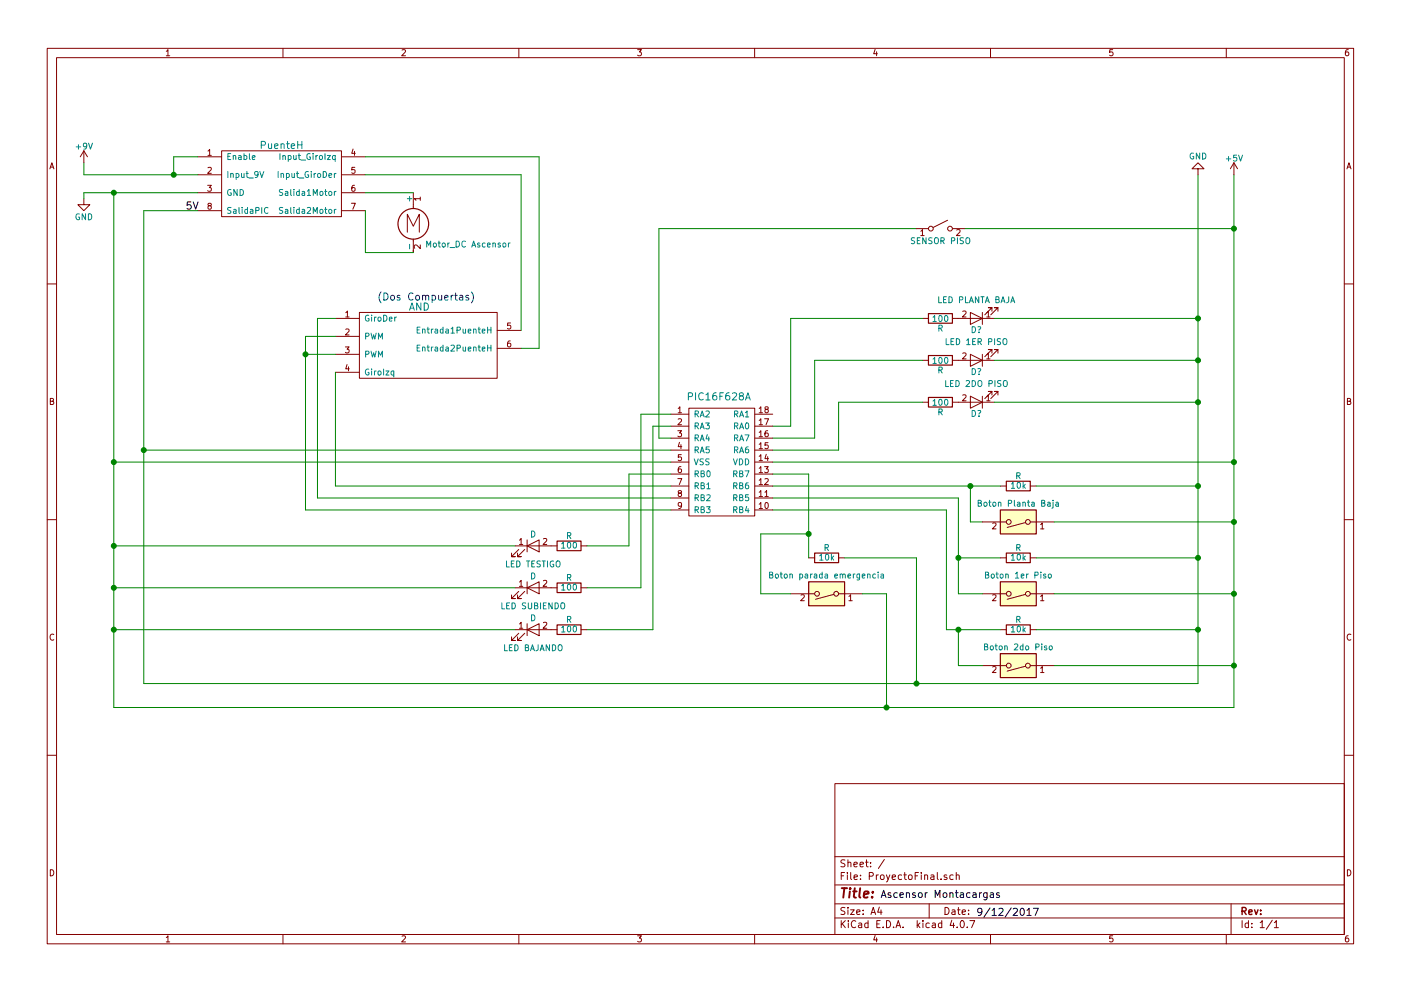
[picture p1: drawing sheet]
EESchema Schematic File Version 2
LIBS:power
LIBS:device
LIBS:switches
LIBS:relays
LIBS:motors
LIBS:transistors
LIBS:conn
LIBS:linear
LIBS:regul
LIBS:74xx
LIBS:cmos4000
LIBS:adc-dac
LIBS:memory
LIBS:xilinx
LIBS:microcontrollers
LIBS:dsp
LIBS:microchip
LIBS:analog_switches
LIBS:motorola
LIBS:texas
LIBS:intel
LIBS:audio
LIBS:interface
LIBS:digital-audio
LIBS:philips
LIBS:display
LIBS:cypress
LIBS:siliconi
LIBS:opto
LIBS:atmel
LIBS:contrib
LIBS:valves
LIBS:pic16f628a
LIBS:puenteh
LIBS:and
LIBS:ProyectoFinal-cache
EELAYER 25 0
EELAYER END
$Descr A4 11693 8268
encoding utf-8
Sheet 1 1
Title ""
Date ""
Rev ""
Comp ""
Comment1 ""
Comment2 ""
Comment3 ""
Comment4 ""
$EndDescr
$Comp
L SW_DIP_x01 SW
U 1 1
P 8500 4350
F 0 "SW" H 8500 4500 50  0001 C CNN
F 1 "Boton Planta Baja" H 8500 4200 50  0000 C CNN
F 2 "" H 8500 4350 50  0001 C CNN
F 3 "" H 8500 4350 50  0001 C CNN
	1    8500 4350
	-1   0    0    1   
$EndComp
$Comp
L LED D
U 1 1
P 4450 4550
F 0 "D" H 4450 4650 50  0000 C CNN
F 1 "LED TESTIGO" H 4450 4400 50  0000 C CNN
F 2 "" H 4450 4550 50  0001 C CNN
F 3 "" H 4450 4550 50  0001 C CNN
	1    4450 4550
	1    0    0    -1  
$EndComp
$Comp
L PIC16F628A U?
U 1 1
P 5800 2200
F 0 "U?" H 5800 2600 60  0001 C CNN
F 1 "PIC16F628A" H 6000 1100 60  0000 C CNN
F 2 "" H 5800 2600 60  0001 C CNN
F 3 "" H 5800 2600 60  0001 C CNN
	1    5800 2200
	1    0    0    -1  
$EndComp
$Comp
L +9V #PWR?
U 1 1
P 700 1350
F 0 "#PWR?" H 700 1200 50  0001 C CNN
F 1 "+9V" H 700 1490 50  0000 C CNN
F 2 "" H 700 1350 50  0001 C CNN
F 3 "" H 700 1350 50  0001 C CNN
	1    700  1350
	1    0    0    -1  
$EndComp
$Comp
L GND #PWR?
U 1 1
P 700 1650
F 0 "#PWR?" H 700 1400 50  0001 C CNN
F 1 "GND" H 700 1500 50  0000 C CNN
F 2 "" H 700 1650 50  0001 C CNN
F 3 "" H 700 1650 50  0001 C CNN
	1    700  1650
	1    0    0    -1  
$EndComp
$Comp
L PuenteH U?
U 1 1
P 2000 850
F 0 "U?" H 2350 750 60  0001 C CNN
F 1 "PuenteH" H 2350 500 60  0000 C CNN
F 2 "" H 2350 750 60  0001 C CNN
F 3 "" H 2350 750 60  0001 C CNN
	1    2000 850 
	1    0    0    -1  
$EndComp
$Comp
L Motor_DC M?
U 1 1
P 3450 1800
F 0 "M?" H 3550 1900 50  0001 L CNN
F 1 "Motor_DC Ascensor" H 3550 1600 50  0000 L TNN
F 2 "" H 3450 1710 50  0001 C CNN
F 3 "" H 3450 1710 50  0001 C CNN
	1    3450 1800
	1    0    0    -1  
$EndComp
Text Label 1550 1750 0    60   ~ 0
5V
$Comp
L +5V #PWR?
U 1 1
P 10300 1450
F 0 "#PWR?" H 10300 1300 50  0001 C CNN
F 1 "+5V" H 10300 1590 50  0000 C CNN
F 2 "" H 10300 1450 50  0001 C CNN
F 3 "" H 10300 1450 50  0001 C CNN
	1    10300 1450
	1    0    0    -1  
$EndComp
$Comp
L GND #PWR?
U 1 1
P 10000 1450
F 0 "#PWR?" H 10000 1200 50  0001 C CNN
F 1 "GND" H 10000 1300 50  0000 C CNN
F 2 "" H 10000 1450 50  0001 C CNN
F 3 "" H 10000 1450 50  0001 C CNN
	1    10000 1450
	-1   0    0    1   
$EndComp
$Comp
L AND U?
U 1 1
P 3100 2400
F 0 "U?" H 3100 2400 60  0001 C CNN
F 1 "AND" H 3500 2250 60  0000 C CNN
F 2 "" H 3100 2400 60  0001 C CNN
F 3 "" H 3100 2400 60  0001 C CNN
	1    3100 2400
	1    0    0    -1  
$EndComp
Text Notes 3150 2500 0    60   ~ 0
(Dos Compuertas)\n
$Comp
L SW_DIP_x01 SW?
U 1 1
P 8500 5550
F 0 "SW?" H 8500 5700 50  0001 C CNN
F 1 "Boton 2do Piso" H 8500 5400 50  0000 C CNN
F 2 "" H 8500 5550 50  0001 C CNN
F 3 "" H 8500 5550 50  0001 C CNN
	1    8500 5550
	-1   0    0    1   
$EndComp
$Comp
L SW_DIP_x01 SW?
U 1 1
P 8500 4950
F 0 "SW?" H 8500 5100 50  0001 C CNN
F 1 "Boton 1er Piso" H 8500 4800 50  0000 C CNN
F 2 "" H 8500 4950 50  0001 C CNN
F 3 "" H 8500 4950 50  0001 C CNN
	1    8500 4950
	-1   0    0    1   
$EndComp
$Comp
L R R
U 1 1
P 8500 4650
F 0 "R" V 8580 4650 50  0000 C CNN
F 1 "10k" V 8500 4650 50  0000 C CNN
F 2 "" V 8430 4650 50  0001 C CNN
F 3 "" H 8500 4650 50  0001 C CNN
	1    8500 4650
	0    -1   -1   0   
$EndComp
$Comp
L R R
U 1 1
P 8500 4050
F 0 "R" V 8580 4050 50  0000 C CNN
F 1 "10k" V 8500 4050 50  0000 C CNN
F 2 "" V 8430 4050 50  0001 C CNN
F 3 "" H 8500 4050 50  0001 C CNN
	1    8500 4050
	0    -1   -1   0   
$EndComp
$Comp
L R R
U 1 1
P 8500 5250
F 0 "R" V 8580 5250 50  0000 C CNN
F 1 "10k" V 8500 5250 50  0000 C CNN
F 2 "" V 8430 5250 50  0001 C CNN
F 3 "" H 8500 5250 50  0001 C CNN
	1    8500 5250
	0    -1   -1   0   
$EndComp
$Comp
L R R
U 1 1
P 4750 4900
F 0 "R" V 4830 4900 50  0000 C CNN
F 1 "100" V 4750 4900 50  0000 C CNN
F 2 "" V 4680 4900 50  0001 C CNN
F 3 "" H 4750 4900 50  0001 C CNN
	1    4750 4900
	0    -1   -1   0   
$EndComp
$Comp
L R R
U 1 1
P 4750 5250
F 0 "R" V 4830 5250 50  0000 C CNN
F 1 "100" V 4750 5250 50  0000 C CNN
F 2 "" V 4680 5250 50  0001 C CNN
F 3 "" H 4750 5250 50  0001 C CNN
	1    4750 5250
	0    -1   -1   0   
$EndComp
$Comp
L LED D
U 1 1
P 4450 4900
F 0 "D" H 4450 5000 50  0000 C CNN
F 1 "LED SUBIENDO" H 4450 4750 50  0000 C CNN
F 2 "" H 4450 4900 50  0001 C CNN
F 3 "" H 4450 4900 50  0001 C CNN
	1    4450 4900
	1    0    0    -1  
$EndComp
$Comp
L LED D
U 1 1
P 4450 5250
F 0 "D" H 4450 5350 50  0000 C CNN
F 1 "LED BAJANDO" H 4450 5100 50  0000 C CNN
F 2 "" H 4450 5250 50  0001 C CNN
F 3 "" H 4450 5250 50  0001 C CNN
	1    4450 5250
	1    0    0    -1  
$EndComp
$Comp
L R R
U 1 1
P 4750 4550
F 0 "R" V 4830 4550 50  0000 C CNN
F 1 "100" V 4750 4550 50  0000 C CNN
F 2 "" V 4680 4550 50  0001 C CNN
F 3 "" H 4750 4550 50  0001 C CNN
	1    4750 4550
	0    -1   -1   0   
$EndComp
Text Label 7350 7500 0    60   ~ 0
Ascensor Montacargas
Text Label 8150 7650 0    60   ~ 0
9/12/2017
$Comp
L SW_DIP_x01 SW?
U 1 1
P 6900 4950
F 0 "SW?" H 6900 5100 50  0001 C CNN
F 1 "Boton parada emergencia" H 6900 4800 50  0000 C CNN
F 2 "" H 6900 4950 50  0001 C CNN
F 3 "" H 6900 4950 50  0001 C CNN
	1    6900 4950
	-1   0    0    1   
$EndComp
$Comp
L R R
U 1 1
P 6900 4650
F 0 "R" V 6980 4650 50  0000 C CNN
F 1 "10k" V 6900 4650 50  0000 C CNN
F 2 "" V 6830 4650 50  0001 C CNN
F 3 "" H 6900 4650 50  0001 C CNN
	1    6900 4650
	0    -1   -1   0   
$EndComp
$Comp
L LED D?
U 1 1
P 8150 3350
F 0 "D?" H 8150 3450 50  0000 C CNN
F 1 "LED 2DO PISO" H 8150 3200 50  0000 C CNN
F 2 "" H 8150 3350 50  0001 C CNN
F 3 "" H 8150 3350 50  0001 C CNN
	1    8150 3350
	-1   0    0    1   
$EndComp
$Comp
L R R
U 1 1
P 7850 3000
F 0 "R" V 7930 3000 50  0000 C CNN
F 1 "100" V 7850 3000 50  0000 C CNN
F 2 "" V 7780 3000 50  0001 C CNN
F 3 "" H 7850 3000 50  0001 C CNN
	1    7850 3000
	0    1    1    0   
$EndComp
$Comp
L R R
U 1 1
P 7850 2650
F 0 "R" V 7930 2650 50  0000 C CNN
F 1 "100" V 7850 2650 50  0000 C CNN
F 2 "" V 7780 2650 50  0001 C CNN
F 3 "" H 7850 2650 50  0001 C CNN
	1    7850 2650
	0    1    1    0   
$EndComp
$Comp
L LED D?
U 1 1
P 8150 3000
F 0 "D?" H 8150 3100 50  0000 C CNN
F 1 "LED 1ER PISO" H 8150 2850 50  0000 C CNN
F 2 "" H 8150 3000 50  0001 C CNN
F 3 "" H 8150 3000 50  0001 C CNN
	1    8150 3000
	-1   0    0    1   
$EndComp
$Comp
L LED D?
U 1 1
P 8150 2650
F 0 "D?" H 8150 2750 50  0000 C CNN
F 1 "LED PLANTA BAJA" H 8150 2500 50  0000 C CNN
F 2 "" H 8150 2650 50  0001 C CNN
F 3 "" H 8150 2650 50  0001 C CNN
	1    8150 2650
	-1   0    0    1   
$EndComp
$Comp
L R R
U 1 1
P 7850 3350
F 0 "R" V 7930 3350 50  0000 C CNN
F 1 "100" V 7850 3350 50  0000 C CNN
F 2 "" V 7780 3350 50  0001 C CNN
F 3 "" H 7850 3350 50  0001 C CNN
	1    7850 3350
	0    1    1    0   
$EndComp
Wire Wire Line
	5250 4550 4900 4550
Wire Wire Line
	1200 1750 1200 5700
Wire Wire Line
	10300 5900 10300 1450
Wire Wire Line
	700  1350 700  1450
Wire Wire Line
	700  1650 700  1600
Wire Wire Line
	700  1600 1650 1600
Wire Wire Line
	1450 1450 1450 1300
Wire Wire Line
	1450 1300 1650 1300
Connection ~ 1450 1450
Wire Wire Line
	700  1450 1650 1450
Wire Wire Line
	3050 1600 3450 1600
Wire Wire Line
	3050 1750 3050 2100
Wire Wire Line
	3050 2100 3450 2100
Wire Wire Line
	950  5900 10300 5900
Connection ~ 950  1600
Wire Wire Line
	1650 1750 1200 1750
Wire Wire Line
	2550 4250 5600 4250
Wire Wire Line
	2550 2950 2800 2950
Wire Wire Line
	2800 2800 2550 2800
Wire Wire Line
	2550 2800 2550 4250
Connection ~ 2550 2950
Wire Wire Line
	2800 4050 5600 4050
Wire Wire Line
	2650 2650 2800 2650
Wire Wire Line
	2650 4150 5600 4150
Wire Wire Line
	2650 2650 2650 4150
Wire Wire Line
	2800 3100 2800 4050
Wire Wire Line
	4350 1450 3050 1450
Wire Wire Line
	4500 1300 3050 1300
Wire Wire Line
	6450 3850 10300 3850
Connection ~ 10300 3850
Wire Wire Line
	5600 3850 950  3850
Connection ~ 950  3850
Wire Wire Line
	1200 3750 5600 3750
Wire Wire Line
	4350 2750 4350 1450
Wire Wire Line
	4500 1300 4500 2900
Wire Wire Line
	4500 2900 4350 2900
Wire Wire Line
	8200 4350 8100 4350
Wire Wire Line
	8800 4350 10300 4350
Connection ~ 10300 4350
Wire Wire Line
	8650 4050 10000 4050
Connection ~ 10000 4050
Wire Wire Line
	6450 4150 8000 4150
Wire Wire Line
	8000 4150 8000 4950
Wire Wire Line
	8000 4650 8350 4650
Wire Wire Line
	10000 4650 8650 4650
Connection ~ 10000 4650
Wire Wire Line
	8000 4950 8200 4950
Connection ~ 8000 4650
Wire Wire Line
	8800 4950 10300 4950
Connection ~ 10300 4950
Wire Wire Line
	6450 4250 7900 4250
Wire Wire Line
	7900 4250 7900 5250
Wire Wire Line
	7900 5250 8350 5250
Wire Wire Line
	10000 5250 8650 5250
Wire Wire Line
	8000 5250 8000 5550
Wire Wire Line
	8000 5550 8200 5550
Connection ~ 8000 5250
Wire Wire Line
	10300 5550 8800 5550
Connection ~ 10300 5550
Wire Wire Line
	6450 4050 8350 4050
Wire Wire Line
	8100 4350 8100 4050
Connection ~ 8100 4050
Wire Wire Line
	5600 3950 5250 3950
Wire Wire Line
	5250 3950 5250 4550
Wire Wire Line
	950  4550 4300 4550
Connection ~ 950  4550
Wire Wire Line
	5500 3650 5600 3650
Wire Wire Line
	5600 3550 5450 3550
Wire Wire Line
	5450 3550 5450 5250
Wire Wire Line
	5450 5250 4900 5250
Wire Wire Line
	5600 3450 5350 3450
Wire Wire Line
	5350 3450 5350 4900
Wire Wire Line
	5350 4900 4900 4900
Wire Wire Line
	5500 1900 5500 3650
Wire Wire Line
	950  5250 4300 5250
Connection ~ 950  5250
Wire Wire Line
	950  4900 4300 4900
Connection ~ 950  4900
Wire Wire Line
	950  1600 950  5900
Wire Wire Line
	7200 4950 7400 4950
Wire Wire Line
	7400 4950 7400 5900
Connection ~ 7400 5900
Wire Wire Line
	6450 3950 6750 3950
Wire Wire Line
	6750 3950 6750 4650
Wire Wire Line
	6750 4450 6350 4450
Wire Wire Line
	6350 4450 6350 4950
Wire Wire Line
	6350 4950 6600 4950
Connection ~ 6750 4450
Connection ~ 10000 5250
Connection ~ 1200 3750
Wire Wire Line
	1200 5700 10000 5700
Wire Wire Line
	7650 4650 7650 5700
Connection ~ 7650 5700
Wire Wire Line
	7050 4650 7650 4650
Wire Wire Line
	7000 3350 7700 3350
Wire Wire Line
	6600 2650 7700 2650
Wire Wire Line
	6800 3000 7700 3000
Wire Wire Line
	10000 5700 10000 1450
Wire Wire Line
	7000 3350 7000 3750
Wire Wire Line
	7000 3750 6450 3750
Wire Wire Line
	6800 3000 6800 3650
Wire Wire Line
	6800 3650 6450 3650
Wire Wire Line
	6600 2650 6600 3550
Wire Wire Line
	6600 3550 6450 3550
Wire Wire Line
	8300 3350 10000 3350
Connection ~ 10000 3350
Wire Wire Line
	8300 3000 10000 3000
Connection ~ 10000 3000
Wire Wire Line
	8300 2650 10000 2650
Connection ~ 10000 2650
Wire Wire Line
	5500 1900 7650 1900
Wire Wire Line
	8050 1900 10300 1900
Connection ~ 10300 1900
$Comp
L SW_DPST_x2 SW?
U 1 1
P 7850 1900
F 0 "SW?" H 7850 2025 50  0001 C CNN
F 1 "SENSOR PISO" H 7850 1800 50  0000 C CNN
F 2 "" H 7850 1900 50  0001 C CNN
F 3 "" H 7850 1900 50  0001 C CNN
	1    7850 1900
	1    0    0    -1  
$EndComp
$EndSCHEMATC
